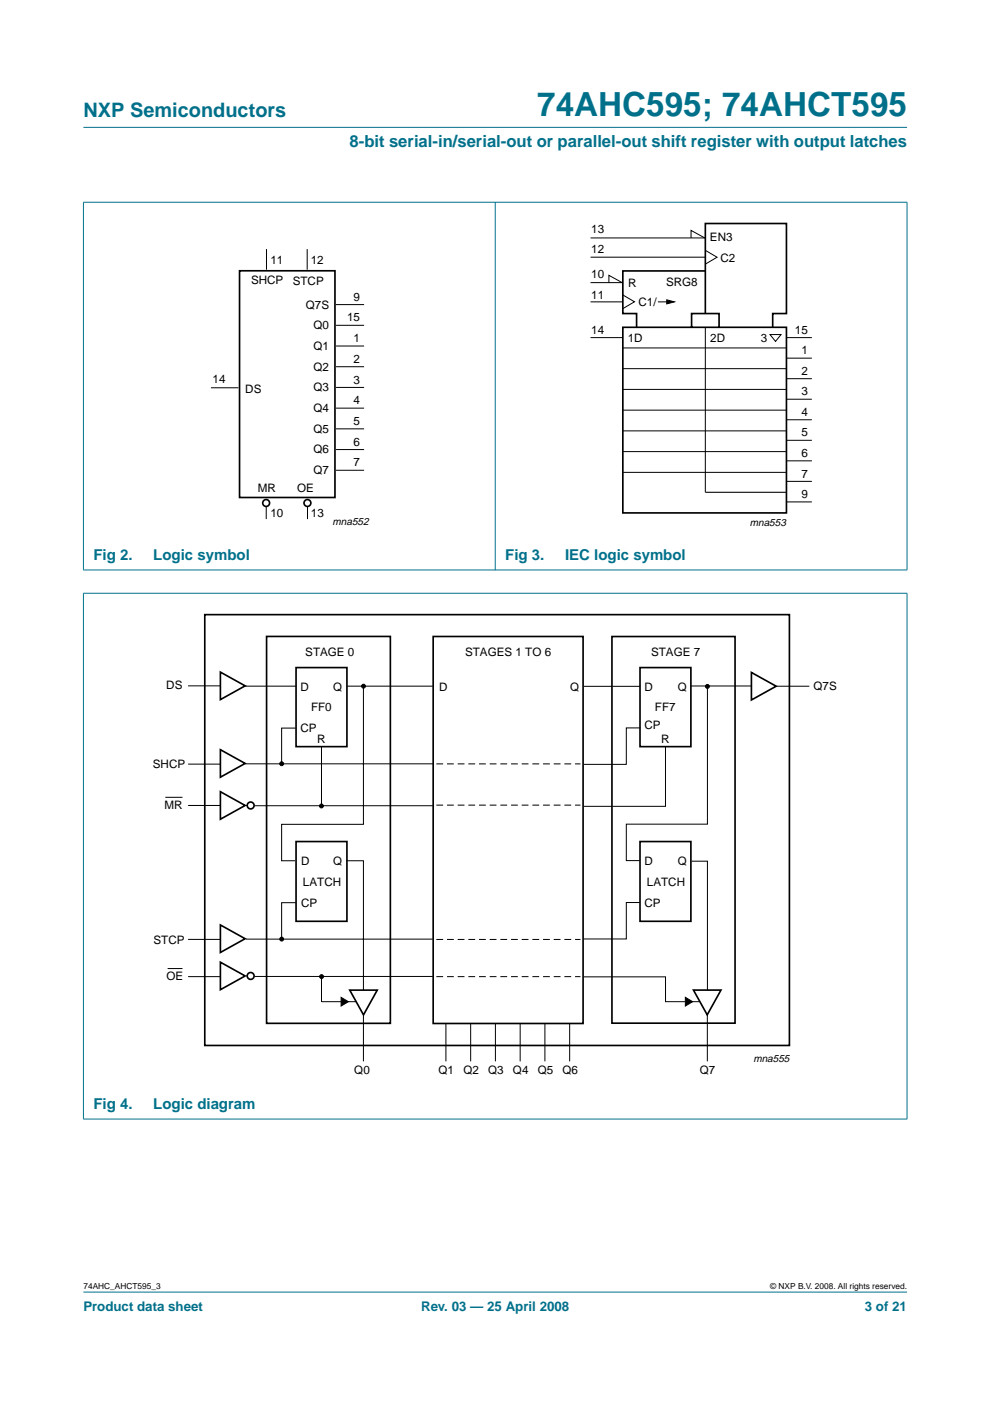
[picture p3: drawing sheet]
<svg xmlns="http://www.w3.org/2000/svg" width="210mm" height="297mm" viewBox="0 0 210 297" stroke-linecap="round" stroke-linejoin="round" font-family="sans-serif">
<g fill="#00708a" stroke="#00708a" stroke-width=".21">
<path d="M17.7 273.9h174.6z"/>
<path d="M17.7 27h174.6z"/>
<path d="M17.7 42.9v77.9z"/>
<path d="M105 42.8v78.1z"/>
<path d="M192.3 42.9v77.9z"/>
<path d="M17.6 42.9h174.8z"/>
<path d="M17.6 120.8h174.8z"/>
<path d="M17.7 125.8v111.4z"/>
<path d="M192.3 125.8v111.4z"/>
<path d="M17.6 125.8h174.8z"/>
<path d="M17.6 237.3h174.8z"/>
</g>
<g fill="none" stroke="#000" stroke-width=".21">
<path d="M56.5 52.8v4.4M65.1 52.8v4.4M125.2 59.9h6.9M125.2 54.5h24.3M125.2 50.4h24.3M129.1 60v-1.6l2.9 1.6M146.5 50.5v-1.7l2.9 1.7M149.6 53.1l2.4 1.4-2.4 1.5M71.2 64.6h6M71.3 69h5.9M71.3 73.4h5.9M71.3 77.8h5.9"/>
<path d="M125.2 71.6h6.9M125.2 64h6.9M132 62.5l2.5 1.5-2.5 1.4M132.1 73.8h34.6M132.1 78.2h34.6M139.5 64h2.3M149.5 69.4v35M163.3 70.9h2.3l-1.2 1.5zM166.7 71.6h5.4M166.7 75.9h5.4M44.7 82.2h5.9M71.3 82.1h5.9"/>
<path d="M71.3 86.5h5.9M71.3 90.9h5.9M71.3 95.3h5.9M71.3 99.7h5.9M132.1 82.6h34.6M132.1 87h34.6M132.1 91.4h34.6M132.1 95.8h34.6M166.7 80.3h5.4M166.7 84.6h5.4M166.7 89h5.4M166.7 93.4h5.4"/>
<path d="M166.7 97.7h5.4M56.4 107.4v2.7M65.2 107.4v2.7M132.1 100.1h34.6M166.7 102.1h5.4M166.7 106.4h5.4M39.9 145.4h6.8M51.8 145.5h11M62.7 154.4h-3v7.5M68.2 158.3v12.6M73.6 145.5h18.2M77.1 145.5v29.3h-17.4v7.7h2.9"/>
<path d="M123.8 145.5h11.9M135.8 154.3h-3v7.8h-9M141.1 158.3v12.7h-17.3M146.5 145.4h12.7M150 145.4v29.3h-17.2v7.8h2.8M164.6 145.5h7M35 169h3.7M39.9 162h6.8M39.9 170.8h6.8M52 161.9h39.8M53.9 170.8h37.9M39.9 199.2h6.8"/>
<path d="M52.1 199.1h39.7M62.7 191.4h-3v7.7M73.4 182.5h3.7v27.4M135.6 191.4h-2.8v7.7h-9M146.6 182.6h3.4v27.4M35.5 205.4h3.2M39.9 207.1h6.8M53.9 207h37.9M68.2 207.1v5.3h7.3M77.1 215.1v9.9M94.5 217v8M99.8 217v8"/>
<path d="M105 217v8M110.3 217v8M115.5 217v8M120.8 217v8M123.8 207.1h17.3v5.3h7.2M150 215.1v9.9"/>
</g>
<g fill="none" stroke="#000" stroke-width=".35">
<path d="M50.8 57.4h20.2v48.1h-20.2zM149.5 57.4h-17.4v9.1h2.9v2.9M132.1 69.4h34.6v39.3h-34.6zM146.6 69.4v-2.9h5.9v2.9M149.5 66.5v-19.1h17.2v19.1h-2.9v2.9M43.4 130.3h124v91.4h-124zM56.5 134.9h26.3v82.1h-26.3zM91.8 134.9h31.8v82.1h-31.8zM129.7 135h26.1v81.9h-26.1zM46.7 142.5l5.3 2.9-5.3 2.9zM46.7 158.9l5.3 3-5.3 2.9zM62.8 141.5h10.8v16.8h-10.8z"/>
<path d="M135.7 141.5h10.8v16.8h-10.8zM159.3 142.6l5.3 2.9-5.3 2.9zM46.7 167.9l5.3 2.9-5.3 2.9zM62.8 178.4h10.8v16.9h-10.8zM135.7 178.4h10.8v16.9h-10.8zM46.7 196.1l5.3 2.9-5.3 2.9zM46.7 204l5.3 2.9-5.3 2.9zM74.2 209.9h5.8l-2.9 5.3zM147 209.9h5.9l-3 5.3z"/>
<circle cx="56.4" cy="106.6" r=".73"/>
<circle cx="65.2" cy="106.6" r=".73"/>
<circle cx="53.1" cy="170.8" r=".73"/>
<circle cx="53.1" cy="206.9" r=".73"/>
</g>
<path d="M149.5 104.4h17.2" fill="none" stroke="#000" stroke-width=".23"/>
<g fill="#000" stroke="#000" stroke-width=".21">
<path d="M141.4 63.6l1.6 .4-1.6 .4zM72.3 211.5l1.6 .9-1.6 .9zM145.3 211.5l1.6 .9-1.6 .9z"/>
<circle cx="77.1" cy="145.5" r=".41"/>
<circle cx="150" cy="145.5" r=".41"/>
<circle cx="59.7" cy="161.9" r=".41"/>
<circle cx="68.1" cy="170.9" r=".41"/>
<circle cx="59.7" cy="199.1" r=".41"/>
<circle cx="68.2" cy="207.1" r=".41"/>
</g>
<path d="M92.5 162h30.6M92.5 170.7h30.6M92.5 199.2h30.6M92.5 207.1h30.6" fill="none" stroke="#000" stroke-width=".21" stroke-dasharray="1.4 .8" stroke-linecap="butt"/>
<text font-size="7.1" fill="#00708a" x="113.9" y="24.7">74AHC595; 74AHCT595</text>
<text font-size="4.2" fill="#00708a" x="17.7" y="24.9">NXP Semiconductors</text>
<text font-size="3.5" fill="#00708a" x="74.1" y="31.1">8-bit serial-in/serial-out or parallel-out shift register with output latches</text>
<g font-size="3.2" fill="#00708a">
<text x="19.8" y="118.7">Fig 2.</text>
<text x="32.5" y="118.7">Logic symbol</text>
<text x="107.1" y="118.7">Fig 3.</text>
<text x="119.8" y="118.7">IEC logic symbol</text>
<text x="19.8" y="235.1">Fig 4.</text>
<text x="32.5" y="235.1">Logic diagram</text>
</g>
<g font-size="2.8" fill="#00708a">
<text x="17.7" y="278">Product data sheet</text>
<text x="89.3" y="278">Rev. 03 — 25 April 2008</text>
<text x="183.4" y="278">3 of 21</text>
</g>
<g font-size="2.5">
<text x="125.4" y="53.6">12</text>
<text x="125.4" y="49.5">13</text>
<text x="150.5" y="51.1">EN3</text>
<text x="57.4" y="56">11</text>
<text x="65.9" y="56">12</text>
<text x="125.4" y="59">10</text>
<text x="152.8" y="55.5">C2</text>
<text x="53.2" y="60.2">SHCP</text>
<text x="62.1" y="60.5">STCP</text>
<text x="64.8" y="65.5">Q7S</text>
<text x="75" y="63.8">9</text>
<text x="125.4" y="63.3">11</text>
<text x="133.2" y="60.9">R</text>
<text x="135.4" y="64.8">C1/</text>
<text x="141.2" y="60.6">SRG8</text>
<text x="66.5" y="69.8">Q0</text>
<text x="73.6" y="68.2">15</text>
<text x="125.4" y="70.7">14</text>
<text x="168.6" y="70.7">15</text>
<text x="66.5" y="74.2">Q1</text>
<text x="75" y="72.6">1</text>
<text x="75" y="76.9">2</text>
<text x="133.1" y="72.4">1D</text>
<text x="150.6" y="72.4">2D</text>
<text x="161.3" y="72.4">3</text>
<text x="169.9" y="75.1">1</text>
<text x="45.1" y="81.2">14</text>
<text x="52" y="83.2">DS</text>
<text x="66.5" y="78.6">Q2</text>
<text x="66.5" y="83">Q3</text>
<text x="75" y="81.3">3</text>
<text x="169.9" y="79.4">2</text>
<text x="169.9" y="83.8">3</text>
<text x="66.5" y="87.4">Q4</text>
<text x="75" y="85.7">4</text>
<text x="169.9" y="88.2">4</text>
<text x="66.5" y="91.8">Q5</text>
<text x="75" y="90.1">5</text>
<text x="75" y="94.5">6</text>
<text x="169.9" y="92.5">5</text>
<text x="66.5" y="96.1">Q6</text>
<text x="66.5" y="100.5">Q7</text>
<text x="75" y="98.9">7</text>
<text x="169.9" y="96.9">6</text>
<text x="169.9" y="101.2">7</text>
<text x="54.7" y="104.3">MR</text>
<text x="63" y="104.3">OE</text>
<text x="169.9" y="105.6">9</text>
<text x="57.3" y="109.6">10</text>
<text x="65.9" y="109.6">13</text>
<text x="64.7" y="139.2">STAGE 0</text>
<text x="98.6" y="139.2">STAGES 1 TO 6</text>
<text x="138.1" y="139.2">STAGE 7</text>
<text x="35.3" y="146">DS</text>
<text x="63.7" y="146.4">D</text>
<text x="70.6" y="146.4">Q</text>
<text x="93.1" y="146.4">D</text>
<text x="120.9" y="146.4">Q</text>
<text x="136.6" y="146.4">D</text>
<text x="143.7" y="146.4">Q</text>
<text x="172.5" y="146.2">Q7S</text>
<text x="63.7" y="155.2">CP</text>
<text x="65.9" y="150.8">FF0</text>
<text x="136.6" y="154.5">CP</text>
<text x="138.9" y="150.7">FF7</text>
<text x="67.3" y="157.4">R</text>
<text x="140.2" y="157.4">R</text>
<text x="32.4" y="162.7">SHCP</text>
<text x="34.9" y="171.5">MR</text>
<text x="63.9" y="183.5">D</text>
<text x="70.6" y="183.5">Q</text>
<text x="136.6" y="183.5">D</text>
<text x="143.7" y="183.5">Q</text>
<text x="64.2" y="187.9">LATCH</text>
<text x="137.2" y="187.9">LATCH</text>
<text x="63.9" y="192.4">CP</text>
<text x="136.6" y="192.2">CP</text>
<text x="32.5" y="200">STCP</text>
<text x="35.3" y="207.9">OE</text>
<text x="75.1" y="227.8">Q0</text>
<text x="93" y="227.8">Q1</text>
<text x="98.2" y="227.8">Q2</text>
<text x="103.5" y="227.8">Q3</text>
<text x="108.8" y="227.8">Q4</text>
<text x="114" y="227.8">Q5</text>
<text x="119.3" y="227.8">Q6</text>
<text x="148.4" y="227.8">Q7</text>
</g>
<g font-size="2.2">
<text x="70.5" y="111.2">mna552</text>
<text x="159" y="111.4">mna553</text>
<text x="159.7" y="225.2">mna555</text>
</g>
<g font-size="1.8">
<text x="17.7" y="273.4">74AHC_AHCT595_3</text>
<text x="163.3" y="273.4">© NXP B.V. 2008. All rights reserved.</text>
</g>
</svg>
